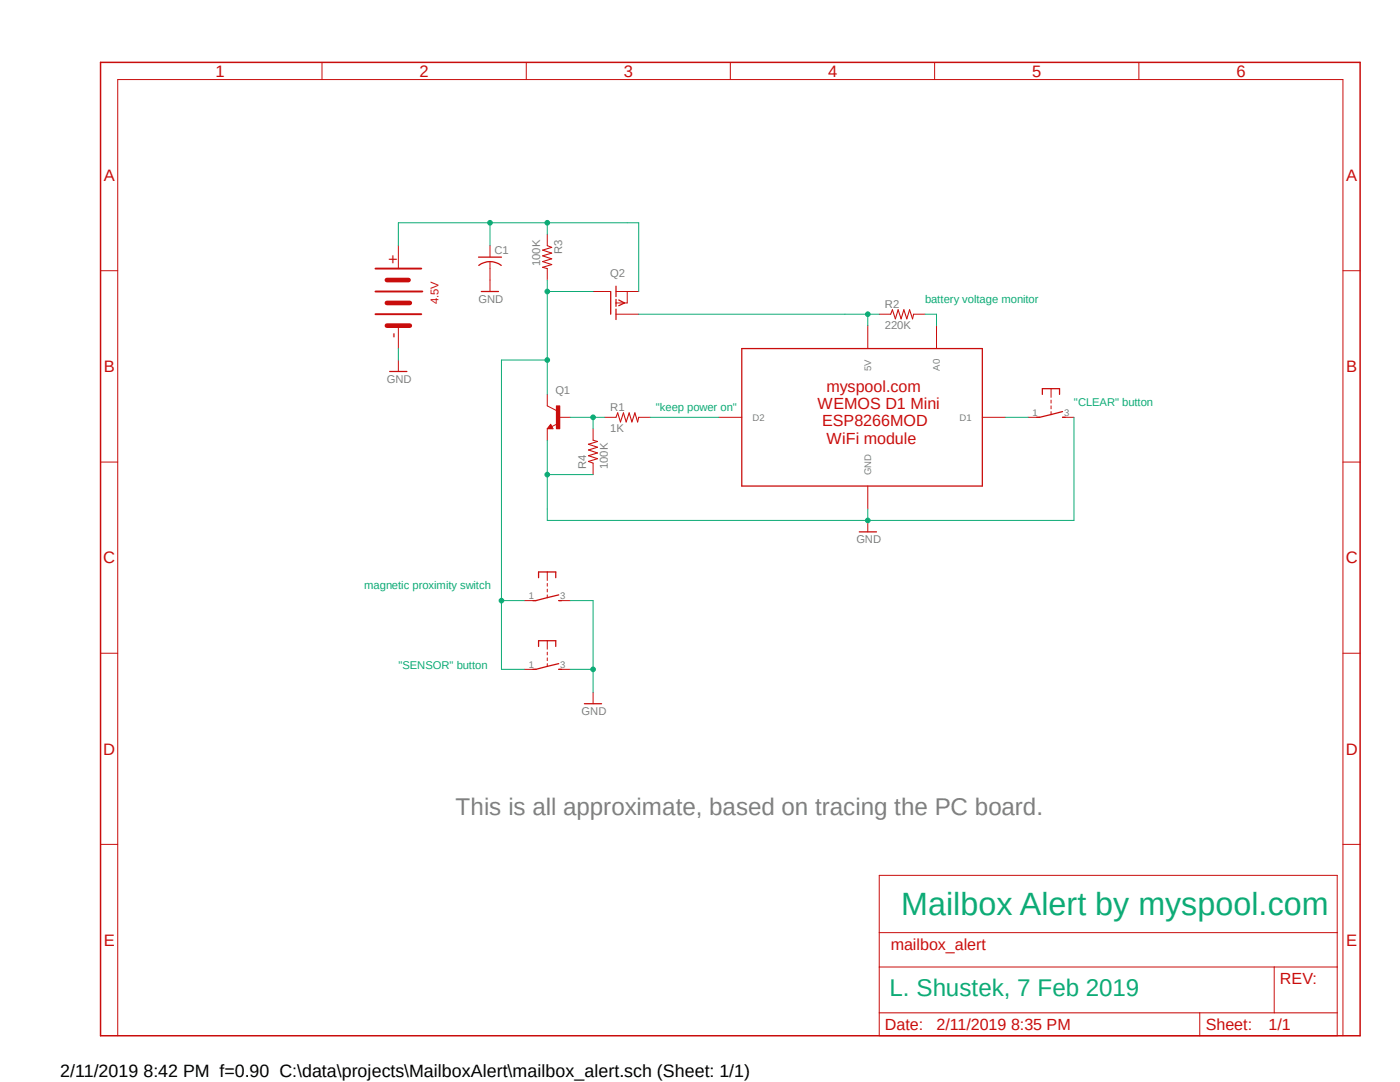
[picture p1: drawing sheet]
<svg xmlns="http://www.w3.org/2000/svg" width="279mm" height="216mm" viewBox="0 0 279 216" stroke-linecap="round" stroke-linejoin="round" font-family="sans-serif">
<path d="M19.6 12.1l252.2 195.1M271.8 12.1l-252.2 195.1" fill="none" stroke="#fff" stroke-width=".2"/>
<path d="M20.1 12.4h251.3v194.3h-251.3z" fill="none" stroke="#c90d0c" stroke-width=".3"/>
<g fill="none" stroke="#c90d0c" stroke-width=".2">
<path d="M64.3 12.4v3.5M105 12.4v3.5M145.8 12.4v3.5M186.5 12.4v3.5M227.3 12.4v3.5M20.1 54h3.4M79.5 49v4.6M97.8 49v2.3M97.8 52.2v3.7M109.2 46.7v2.3M109.2 53.6v2.3M118.4 58.2h3.4"/>
<path d="M122.9 58.2h4.6M125.2 58.2v2.3h-2.3M268 54h3.4M79.5 65v4.6M79.5 71.8v2.3M122.9 62.7h4.6M173.2 65v4.6M175.5 62.7h2.3M182.3 62.7h2.3M186.9 65v4.6M209.8 77.6v1.7M209.8 79.8v.6"/>
<path d="M20.1 92.2h3.4M109.2 81l1.8 .9M109.9 84.7l.5 .9h-1.2zM111.2 84.6l-1.1 .5M118.4 85.6v2.2M118.4 92.4v2.3M120.6 83.3h2.3M127.5 83.3h2.3M143.5 83.3h4.5M173.2 97v4.6M196 83.3h4.6M205.2 83.3h2.3"/>
<path d="M209.8 81v.6M209.8 82.1v.6M212 83.3h2.3M268 92.2h3.4M104.6 119.8h2.3M109.2 114.1v1.7M109.2 116.4v.6M109.2 117.6v.5M109.2 118.7v.6M111.5 119.8h2.3M173.2 103.8v2.3M20.1 130.3h3.4"/>
<path d="M104.6 133.6h2.3M109.2 127.8v1.7M109.2 130.1v.6M109.2 131.3v.5M109.2 132.4v.6M111.5 133.6h2.3M268 130.3h3.4M20.1 168.5h3.4M175.5 174.7h91.4v32h-91.4zM268 168.5h3.4M175.5 193h91.4M175.5 186.1h91.4"/>
<path d="M254.3 193v9.1M23.5 206.7v-190.8h244.5v190.8M175.5 202.1h91.4M239.4 202.1v4.6"/>
</g>
<path d="M109.2 49l.9 .4-1.8 .5 1.8 .6-1.8 .6 1.8 .5-1.8 .6 1.8 .6-1.8 .5 .9 .3M177.8 62.7l.3-.9 .6 1.8 .5-1.8 .6 1.8 .6-1.8 .6 1.8 .5-1.8 .6 1.8 .2-.9M118.4 87.8l.9 .3-1.9 .5 1.9 .6-1.9 .6 1.9 .6-1.9 .5 1.9 .6-1.9 .6 1 .3M122.9 83.3l.4-.9 .5 1.8 .6-1.8 .6 1.8 .6-1.8 .5 1.8 .6-1.8 .6 1.8 .2-.9" fill="none" stroke="#c90d0c" stroke-width=".21"/>
<g fill="none" stroke="#c90d0c" stroke-width=".25">
<path d="M95.5 51.3h4.6M95.5 53a3.7 3.7 0 0 1 4.5 0M121.9 58.2v4.5M122.9 57.1v2.1M122.9 59.7v1.4M123.5 59.9l1.1 .6-1.1 .5M77.8 74.1h3.4M122.9 61.7v2.1M148 69.6h48v27.4h-48zM208 78.7v-1.1h3.5v1.1M109.9 85.1l-.1 .2h.3l-.2-.4-.5 .6h.7M212 82.1l-4.5 1.2h-.6"/>
<path d="M212 83.3h.6M107.5 115.3v-1.2h3.4v1.2M111.5 118.7l-4.6 1.1h-.6M111.5 119.8h.6M171.5 106.1h3.4M107.5 129v-1.2h3.4v1.2M111.5 132.4l-4.6 1.2h-.6M111.5 133.6h.6"/>
</g>
<path d="M77.2 55.9h4.3M77.2 65h4.6M77.2 60.5h4.6" fill="none" stroke="#c90d0c" stroke-width=".93"/>
<path d="M74.9 58.2h9.4M74.9 53.6h9.2M74.9 62.7h9.2" fill="none" stroke="#c90d0c" stroke-width=".38"/>
<path d="M111 81h.7v4.6h-.7z" fill-rule="evenodd" fill="#c90d0c"/>
<path d="M97.8 55.9v2.3M109.2 78.7v2.3M109.2 85.6v2.2M111 81h.7v4.6h-.7zM111.5 83.3h2.3M118.4 138.1v2.3" fill="none" stroke="#c90d0c" stroke-width=".2"/>
<path d="M96.1 58.2h3.4M116.6 140.4h3.5" fill="none" stroke="#c90d0c" stroke-width=".25"/>
<path d="M214.3 83.3v20.5h-41.1v-2.2" fill="none" stroke="#0dab76" stroke-width=".2"/>
<circle cx="173.2" cy="103.8" r=".46" fill="#0dab76"/>
<g fill="none" stroke="#0dab76" stroke-width=".2">
<path d="M109.2 87.8v13.8M109.2 94.7h9.2"/>
<circle cx="173.2" cy="103.8" r=".46"/>
</g>
<circle cx="109.2" cy="94.7" r=".46" fill="#0dab76"/>
<g fill="none" stroke="#0dab76" stroke-width=".2">
<path d="M79.5 69.6v2.2M109.2 101.6v2.2h64M113.8 119.8h4.6v18.3M113.8 133.6h4.6"/>
<circle cx="109.2" cy="94.7" r=".46"/>
</g>
<circle cx="118.4" cy="133.6" r=".46" fill="#0dab76"/>
<g fill="none" stroke="#0dab76" stroke-width=".2">
<path d="M127.5 62.7h48M173.2 62.7v2.3"/>
<circle cx="118.4" cy="133.6" r=".46"/>
</g>
<circle cx="173.2" cy="62.7" r=".46" fill="#0dab76"/>
<g fill="none" stroke="#0dab76" stroke-width=".2">
<path d="M184.6 62.7h2.3v2.3M113.8 83.3h6.8M118.4 83.3v2.3M129.8 83.3h13.7M200.6 83.3h4.6"/>
<circle cx="173.2" cy="62.7" r=".46"/>
</g>
<circle cx="118.4" cy="83.3" r=".46" fill="#0dab76"/>
<g fill="none" stroke="#0dab76" stroke-width=".2">
<path d="M97.8 44.4v4.6M109.2 44.4h-29.7v4.6"/>
<circle cx="118.4" cy="83.3" r=".46"/>
</g>
<circle cx="97.8" cy="44.5" r=".46" fill="#0dab76"/>
<g fill="none" stroke="#0dab76" stroke-width=".2">
<path d="M125.2 44.4h-16v2.3"/>
<circle cx="97.8" cy="44.5" r=".46"/>
</g>
<circle cx="109.2" cy="44.5" r=".46" fill="#0dab76"/>
<g fill="none" stroke="#0dab76" stroke-width=".2">
<path d="M109.2 55.9v22.8M109.2 58.2h9.2M125.2 44.4h2.3v13.8"/>
<circle cx="109.2" cy="44.5" r=".46"/>
</g>
<circle cx="109.2" cy="58.2" r=".46" fill="#0dab76"/>
<g fill="none" stroke="#0dab76" stroke-width=".2">
<path d="M100.1 71.8h9.1"/>
<circle cx="109.2" cy="58.2" r=".46"/>
</g>
<circle cx="109.2" cy="71.8" r=".46" fill="#0dab76"/>
<g fill="none" stroke="#0dab76" stroke-width=".2">
<path d="M100.1 71.8v61.8M100.1 119.8h4.5"/>
<circle cx="109.2" cy="71.8" r=".46"/>
</g>
<circle cx="100.1" cy="119.8" r=".46" fill="#0dab76"/>
<g fill="none" stroke="#0dab76" stroke-width=".2">
<path d="M100.1 133.6h4.5"/>
<circle cx="100.1" cy="119.8" r=".46"/>
</g>
<text font-size="6.4" fill="#0dab76" x="179.8" y="182.7">Mailbox Alert by myspool.com</text>
<text font-size="4.8" fill="#808080" x="90.9" y="162.7">This is all approximate, based on tracing the PC board.</text>
<text font-size="4.8" fill="#0dab76" x="177.5" y="198.7">L. Shustek, 7 Feb 2019</text>
<text font-size="3.6" x="12" y="214.9">2/11/2019 8:42 PM f=0.90 C:\data\projects\MailboxAlert\mailbox_alert.sch (Sheet: 1/1)</text>
<g font-size="3.3" fill="#c90d0c">
<text x="43" y="15.3">1</text>
<text x="83.7" y="15.3">2</text>
<text x="124.5" y="15.3">3</text>
<text x="165.3" y="15.3">4</text>
<text x="206" y="15.3">5</text>
<text x="246.8" y="15.3">6</text>
<text x="20.7" y="36.1">A</text>
<text x="268.6" y="36.1">A</text>
<text x="20.7" y="74.3">B</text>
<text x="268.6" y="74.3">B</text>
<text x="20.6" y="112.4">C</text>
<text x="268.6" y="112.4">C</text>
<text x="20.6" y="150.6">D</text>
<text x="268.6" y="150.6">D</text>
<text x="20.7" y="188.7">E</text>
<text x="268.6" y="188.7">E</text>
</g>
<g font-size="3.2" fill="#c90d0c">
<text x="79.5" y="52.7" transform="rotate(-90 79.5 52.7)">+</text>
<text x="79.5" y="67.5" transform="rotate(-90 79.5 67.5)">-</text>
<text x="163.2" y="81.7">WEMOS D1 Mini</text>
<text x="164.9" y="78.2">myspool.com</text>
<text x="164.1" y="85.1">ESP8266MOD</text>
<text x="164.9" y="88.5">WiFi module</text>
<text x="177.8" y="189.5">mailbox_alert</text>
<text x="255.4" y="196.4">REV:</text>
<text x="176.6" y="205.5">Date:</text>
<text x="186.9" y="205.5">2/11/2019 8:35 PM</text>
<text x="240.6" y="205.5">Sheet:</text>
<text x="253.2" y="205.5">1/1</text>
</g>
<g font-size="2.2" fill="#808080">
<text x="98.7" y="50.7">C1</text>
<text x="107.8" y="53" transform="rotate(-90 107.8 53)">100K</text>
<text x="112.2" y="50.7" transform="rotate(-90 112.2 50.7)">R3</text>
<text x="121.8" y="55.2">Q2</text>
<text x="95.5" y="60.5">GND</text>
<text x="176.6" y="65.7">220K</text>
<text x="176.6" y="61.4">R2</text>
<text x="77.2" y="76.4">GND</text>
<text x="110.8" y="78.7">Q1</text>
<text x="121.8" y="81.9">R1</text>
<text x="121.8" y="86.2">1K</text>
<text x="117" y="93.6" transform="rotate(-90 117 93.6)">R4</text>
<text x="121.3" y="93.6" transform="rotate(-90 121.3 93.6)">100K</text>
<text x="170.9" y="108.4">GND</text>
<text x="116.1" y="142.7">GND</text>
</g>
<text font-size="2.2" fill="#c90d0c" x="87.5" y="60.7" transform="rotate(-90 87.5 60.7)">4.5V</text>
<g font-size="2.2" fill="#0dab76">
<text x="184.6" y="60.5">battery voltage monitor</text>
<text x="130.9" y="81.9">&quot;keep power on&quot;</text>
<text x="214.3" y="81">&quot;CLEAR&quot; button</text>
<text x="72.6" y="117.6">magnetic proximity switch</text>
<text x="79.5" y="133.6">&quot;SENSOR&quot; button</text>
</g>
<g font-size="1.9" fill="#808080">
<text x="173.9" y="74" transform="rotate(-90 173.9 74)">5V</text>
<text x="187.6" y="74" transform="rotate(-90 187.6 74)">A0</text>
<text x="150.2" y="83.9">D2</text>
<text x="191.5" y="83.9">D1</text>
<text x="206.1" y="83">1</text>
<text x="212.3" y="83">3</text>
<text x="173.9" y="94.9" transform="rotate(-90 173.9 94.9)">GND</text>
<text x="105.5" y="119.5">1</text>
<text x="111.8" y="119.5">3</text>
<text x="105.5" y="133.2">1</text>
<text x="111.8" y="133.2">3</text>
</g>
</svg>
